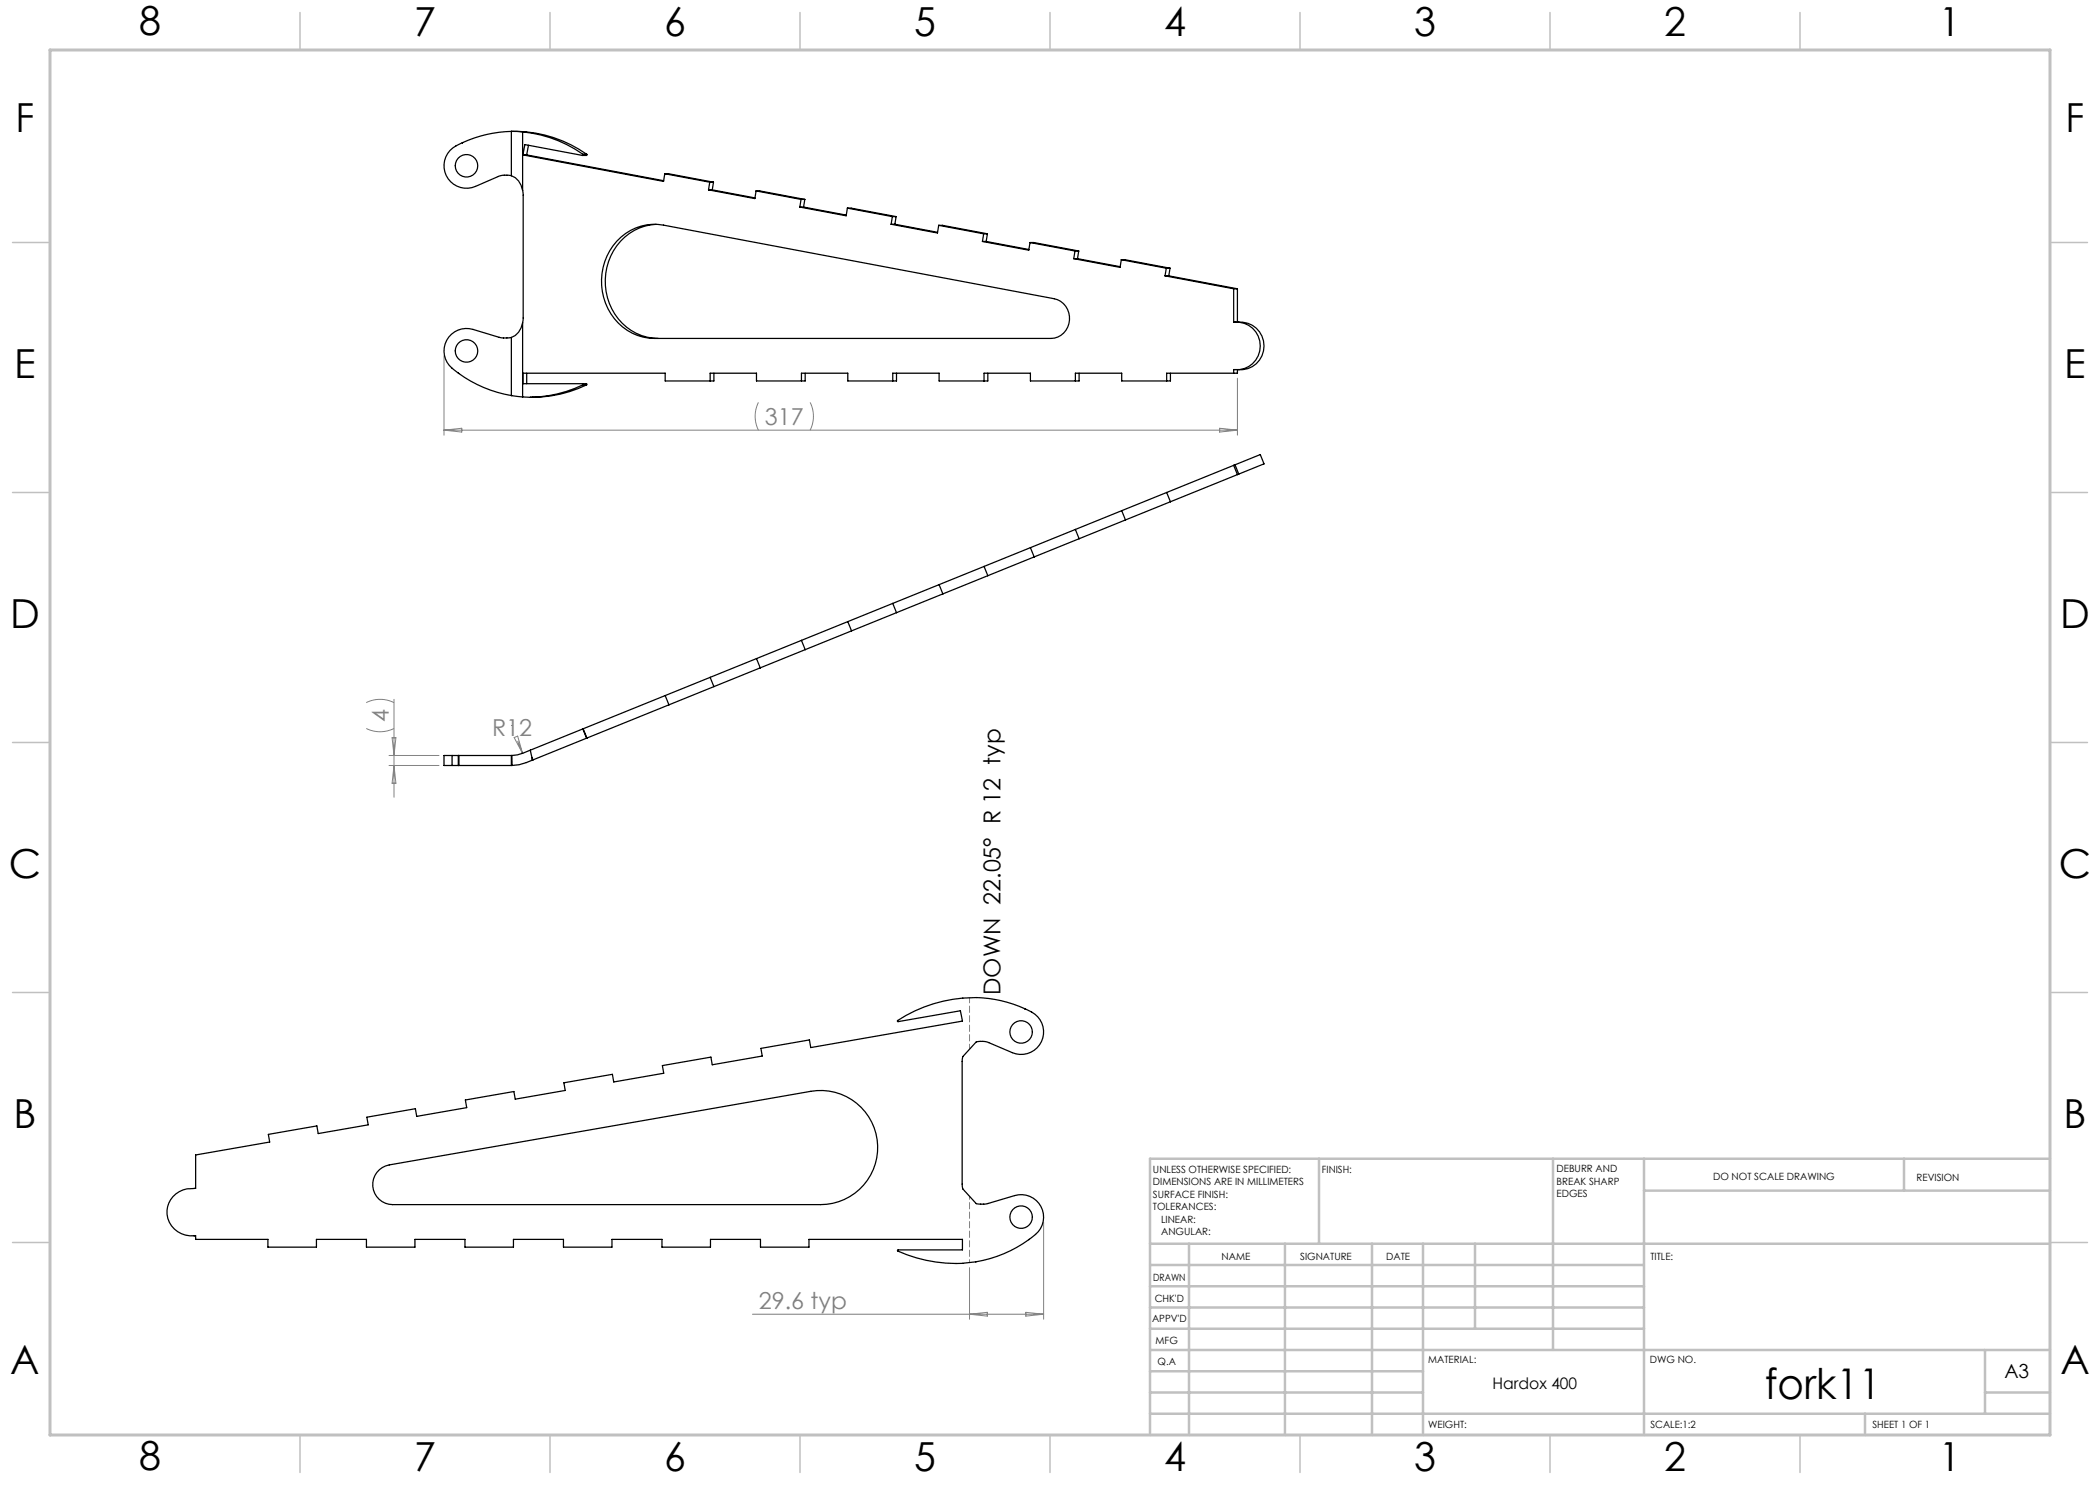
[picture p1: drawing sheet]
<svg xmlns="http://www.w3.org/2000/svg" width="420mm" height="297mm" viewBox="0 0 420 297" stroke-linecap="round" stroke-linejoin="round" font-family="sans-serif">
<g fill="none" stroke="#808080" stroke-width=".2">
<path d="M88.8 71.2v15.8M247.5 75.6v11.4M88.8 86h158.7M88.8 86l3.6-.3v.7zM151.7 80.5a6.2 6.2 0 0 0 0 5.5M162 80.5a6.2 6.2 0 0 1 0 5.5M243.9 85.7l3.6 .3-3.6 .4zM78.8 139.9v19.5M73.2 145.7a6.2 6.2 0 0 0 5.6 0M73.2 140.5a6.2 6.2 0 0 1 5.6 0M77.8 151.1h10M77.8 153.1h10"/>
<path d="M78.4 147.5h.8l-.4 3.6zM78.8 153.1l.4 3.6h-.8zM102.3 145.1h.1M102.8 147.5l.7-.3 1 3.5zM103.5 148.3l1 2.4M193.9 253.5v10.3M208.7 244.4v19.4M150.5 262.8h58.2M193.9 262.8l3.6-.3v.7zM205.2 262.5l3.5 .3-3.5 .4z"/>
</g>
<path d="M193.9 199.6v10.2" fill="none" stroke="#808080" stroke-width=".2" stroke-dasharray="1.3 .6" stroke-dashoffset=".3"/>
<path d="M193.9 239.3v13.2" fill="none" stroke="#808080" stroke-width=".2" stroke-dasharray="1.3 .6" stroke-dashoffset=".7"/>
<path d="M410 231.8v55.2h-187.2" fill="none" stroke="#c0c0c0" stroke-width=".2"/>
<g fill="none" stroke="#c0c0c0" stroke-width=".5">
<path d="M263.8 231.8v17M310.6 231.8v38.2M328.8 231.8v55.2M328.8 238.1h81.2M380.8 231.8v6.3M410 231.8h-180v55.2M230 248.8h180M230 257.3h98.8M230 253h98.8M237.8 248.8v38.2M257 248.8v38.2M274.4 248.8v38.2"/>
<path d="M284.6 248.8v38.2M295 248.8v17M230 265.8h98.8M230 261.5h98.8M230 278.5h54.6M230 274.3h54.6M230 270h180M397 278.5h13M397 270v12.8M230 282.8h180M373 282.8v4.2"/>
</g>
<g fill="none" stroke="#c0c0c0" stroke-width=".3">
<path d="M60 2.5v7.5M110 2.5v7.5M160 2.5v7.5M210 2.5v7.5M260 2.5v7.5M310 2.5v7.5M360 2.5v7.5M2.5 48.5h7.5M410 48.5h7.5M2.5 98.5h7.5M410 98.5h7.5M2.5 148.5h7.5"/>
<path d="M410 148.5h7.5M2.5 198.5h7.5M410 198.5h7.5M2.5 248.5h7.5M410 248.5h7.5M60 287v7.5M110 287v7.5M160 287v7.5M210 287v7.5M260 287v7.5M310 287v7.5M360 287v7.5"/>
</g>
<path d="M10 10h400v277h-400z" fill="none" stroke="#c0c0c0" stroke-width=".6"/>
<g fill="none" stroke="#000" stroke-width=".25">
<path d="M92.5 28.5l-.2 .1a4.6 4.6 0 0 0-3.5 4.8 4.6 4.6 0 0 0 4 4.2h.8l1.5-.3 5-2.2h2.2M92.5 28.5h.1M102.3 26.3l2.2 .1M102.3 35.1a3.6 3.6 0 0 1 2.2 3M102.3 26.3l3 .1M102.3 26.3a25 25 0 0 0-9.8 2.2M102.3 26.3v8.8M104.5 38.1l.1 .9v24.6l-.1 .9M104.5 26.4a25 25 0 0 1 12.1 4.5M104.5 26.4v11.7M104.5 26.4h.8M104.6 30.9l.4-2 11.5 2.2"/>
<path d="M104.6 30.9v.1M104.6 31l28.1 5.3 .3-1.6M104.6 31h.7M104.6 30.9h.7M105.3 26.4a25 25 0 0 1 12 4.5M105.3 31l27.4 5.1M105.3 30.9v.1M105.7 29.1l-.4 1.8M116.6 30.9l-.1 .2M116.6 30.9h.7M117.3 30.9v.2h-.8M133 34.7l8.9 1.7"/>
<path d="M133 34.7h.7l9 1.7M141.7 38l9.3 1.7 .2-1.5M141.7 38h.8M141.9 36.4l-.2 1.6M141.9 36.4h.8M142.5 38l8.5 1.6M142.7 36.4l-.2 1.6M151.2 38.2l9 1.7M151.2 38.2h.8l9 1.7M160.2 39.9l-.2 1.5M160.2 39.9h.8M161 39.9l-.3 1.5"/>
<path d="M123.4 48.2a10.1 10.1 0 0 1 9.3-3.2l78.1 14.7a4 4 0 0 1 3.1 4.3 4 4 0 0 1-3.7 3.7h-79.3a11.2 11.2 0 0 1-10.5-13 11.8 11.8 0 0 1 3-6.5zM131.3 44.9a11.1 11.1 0 0 0-10.2 12.2 10.9 10.9 0 0 0 10.5 10.6M160 41.4l9.2 1.8 .3-1.6M160 41.4h.7M160.7 41.4l8.6 1.6M169.5 41.6l9 1.7M169.5 41.6h.7l9 1.7M178.2 44.9l9.3 1.7 .2-1.5M178.2 44.9h.8M178.5 43.3l-.3 1.6M178.5 43.3h.7M179 44.9l8.5 1.6"/>
<path d="M179.2 43.3l-.2 1.6M187.7 45.1l9 1.7M187.7 45.1h.8l9 1.7M196.5 48.3l9.3 1.7 .2-1.5M196.5 48.3h.7M196.7 46.8l-.2 1.5M196.7 46.8h.8M197.2 48.3l8.6 1.6M197.5 46.8l-.3 1.5M206 48.5l9 1.7M206 48.5h.8l8.9 1.7M214.7 51.7l9.3 1.8 .3-1.6"/>
<path d="M214.7 51.7h.8M215 50.2l-.3 1.5M215 50.2h.7M215.5 51.7l8.5 1.6M215.7 50.2l-.2 1.5M224.3 51.9l9 1.7M224.3 51.9h.7l9 1.7M233 55.2l13.7 2.6M233 55.2h.8M233.3 53.6l-.3 1.6M233.3 53.6h.7M233.8 55.2l13.7 2.6"/>
<path d="M234 53.6l-.2 1.6M246.7 57.8v6.6h1.1M246.7 57.8h.8M247.5 57.8v6.6M91.7 74.6h.1M91.7 74.6a25 25 0 0 0 10.6 4.5M102.3 79.1l2.2 .3M102.3 67.5h-2.3l-5.4-1.6a4.6 4.6 0 0 0-5.5 2.6 4.6 4.6 0 0 0 2.1 5.8l.5 .3M102.3 67.5v11.6M104.5 64.5a3.6 3.6 0 0 1-2.2 3M104.5 64.5v14.9M104.5 79.4l1.6 .1"/>
<path d="M105.3 74.6v2.1M116.5 76.7l.1 .3M116.6 77a25 25 0 0 1-10.5 2.5M116.6 77h.7M117.3 77a25 25 0 0 1-11.2 2.5M142.8 74.6v1.6h-9.8v-1.6h-28.4v2.1h12.7v.3M161 74.6v1.6h-9.7v-1.6h-9.3v1.6M179.3 74.6v1.6h-9.7v-1.6h-9.3v1.6M197.6 74.6v1.6h-9.8v-1.6h-9.2v1.6M215.8 74.6v1.6h-9.7v-1.6h-9.3v1.6M234.1 74.6v1.6h-9.8v-1.6h-9.2v1.6M247 64.5a4.7 4.7 0 0 1 5.1 4.7 4.7 4.7 0 0 1-5.1 4.7"/>
<path d="M247 73.9h-.3v.7M247 64.4v.1M247 73.9h.1M247.5 73.9v.7h-14.2v1.6M247.7 64.4a4.7 4.7 0 0 1 5.1 4.4 4.7 4.7 0 0 1-4.4 5.1M247.7 73.9h.7M247.8 64.4h.1M233.3 98.5l-54.7 22.2M233.3 98.5l.8 1.9M246.7 93.1l.8 1.8M247 93l5.1-2.1 .3 .9 .4 1-5 2M247 93l-13.7 5.5"/>
<path d="M247 93l.8 1.8M247.8 94.8l-13.7 5.6M187.8 116.9l.8 1.9M196.8 113.3l.8 1.8M206.1 109.5l.7 1.9M215.1 105.9l.7 1.8M224.3 102.1l.8 1.9M234.1 100.4l-54.8 22.1M133 139.1l.8 1.9M142 135.5l.8 1.8M151.3 131.7l.7 1.9M160.3 128.1l.7 1.8"/>
<path d="M169.6 124.3l.7 1.9M178.6 120.7l-62 25.1M178.6 120.7l.7 1.8M179.3 122.5l-61.9 25.1M90.4 153.1h1.3M90.4 151.1h1.3M90.4 151.1h-1.6v2h1.6M90.4 151.1v2M91.7 151.1v2M91.7 153.1h.1M91.7 151.1h.1M91.8 153.1h10.5"/>
<path d="M91.8 151.1h10.5M91.8 151.1v2M102.3 151.1v2M102.4 151.1v2M102.4 151.1h-.1M102.4 153.1h-.1M106.1 150l.3 1.5M106.1 150l-2.6 1-1.1 .1M106.4 151.5v.5M106.4 151.5l.2 .5M106.6 152l-2.7 .9-1.5 .2M116.6 145.8l-10.5 4.2"/>
<path d="M116.6 145.8l.7 1.8M116.6 145.8h.1M116.6 145.8l.8 1.8M117.3 147.6l-10.7 4.4M117.4 147.6h-.1M205 201.8a26.5 26.5 0 0 0-25.5 2.4l.1 .1 12.5-2.1 .4 2-30.3 5.3-.3-1.5-9.7 1.7 .2 1.5-10 1.8-.2-1.6-9.7 1.7 .2 1.5-10 1.8-.2-1.5-9.7 1.7 .2 1.5-10 1.7-.2-1.5-9.7 1.7 .2 1.5-10 1.8-.2-1.6-9.7 1.7 .2 1.6-10 1.7-.2-1.5-9.7 1.7 .2 1.5-14.8 2.6v6.7h-.3M205 201.8h.1M205.1 201.8l.1 .1a4.6 4.6 0 0 1 3.5 4.7 4.6 4.6 0 0 1-4 4.3h-.8l-1.4-.4-5-2.1-1.7-.1-.5 .1-2.7 2.9-.2 .7v24.8l.2 1 2.7 2.9 .3 .1h1.8l5.5-1.7a4.6 4.6 0 0 1 5.5 2.7 4.6 4.6 0 0 1-2.1 5.7l-.5 .4M205.1 201.8h-.1M38.8 237.7a4.8 4.8 0 0 0-5.4 4.7 4.8 4.8 0 0 0 5.4 4.8M38.8 237.7h.1M75.9 233.9l1.2-.7 .8-.2 84.3-14.7a11.4 11.4 0 0 1 13.3 10.2 11.4 11.4 0 0 1-11.4 12.4h-85.6a4 4 0 0 1-3.7-2.5 4 4 0 0 1 1.1-4.5z"/>
<path d="M38.8 247.2l.3-.1v.8h14.5v1.5h9.7v-1.5h10v1.5h9.7v-1.5h10v1.5h9.7v-1.5h10v1.5h9.7v-1.5h10v1.5h9.7v-1.5h10v1.5h9.7v-1.5h30.7v2.1h-12.9l-.1 .1a25.9 25.9 0 0 0 26.3-2.2M38.8 247.2h.1M205.8 247.9h.1"/>
<circle cx="93.3" cy="33.2" r="2.25"/>
<circle cx="93.3" cy="70.2" r="2.25"/>
<circle cx="204.2" cy="206.4" r="2.25"/>
<circle cx="204.2" cy="243.4" r="2.25"/>
</g>
<text font-size="8.5" x="353" y="279.7">fork11</text>
<g font-size="8">
<text x="27.8" y="7">8</text>
<text x="82.8" y="7.1">7</text>
<text x="132.8" y="7.1">6</text>
<text x="182.8" y="7.1">5</text>
<text x="232.8" y="7.1">4</text>
<text x="282.8" y="7.1">3</text>
<text x="332.8" y="7.1">2</text>
<text x="387.8" y="7.1">1</text>
<text x="3.1" y="26.3">F</text>
<text x="413.1" y="26.3">F</text>
<text x="2.9" y="75.7">E</text>
<text x="412.9" y="75.7">E</text>
<text x="2" y="125.6">D</text>
<text x="412" y="125.6">D</text>
<text x="1.8" y="175.6">C</text>
<text x="411.8" y="175.6">C</text>
<text x="2.7" y="225.7">B</text>
<text x="412.7" y="225.7">B</text>
<text x="2.1" y="274.8">A</text>
<text x="412.1" y="274.8">A</text>
<text x="27.8" y="294">8</text>
<text x="82.8" y="294.1">7</text>
<text x="132.8" y="294.1">6</text>
<text x="182.8" y="294.1">5</text>
<text x="232.8" y="294.1">4</text>
<text x="282.8" y="294.1">3</text>
<text x="332.8" y="294.1">2</text>
<text x="387.8" y="294.1">1</text>
</g>
<g font-size="4.7" fill="#808080">
<text x="153" y="85">317</text>
<text x="77.8" y="144.4" transform="rotate(-90 77.8 144.4)">4</text>
<text x="98.4" y="147.3">R12</text>
<text x="151.8" y="261.8">29.6 typ</text>
</g>
<text font-size="4.7" x="200.1" y="199" transform="rotate(-90 200.1 199)">DOWN 22.05° R 12 typ</text>
<text font-size="3.9" x="400.9" y="275.5">A3</text>
<text font-size="3.2" x="298.5" y="277.9">Hardox 400</text>
<g font-size="2">
<text x="230.6" y="234.6">UNLESS OTHERWISE SPECIFIED:</text>
<text x="230.6" y="237.1">DIMENSIONS ARE IN MILLIMETERS</text>
<text x="230.6" y="239.6">SURFACE FINISH:</text>
<text x="264.4" y="234.6">FINISH:</text>
<text x="311.3" y="234.5">DEBURR AND</text>
<text x="311.3" y="237">BREAK SHARP</text>
<text x="311.3" y="239.5">EDGES</text>
<text x="342.6" y="236">DO NOT SCALE DRAWING</text>
<text x="383.3" y="236.2">REVISION</text>
<text x="230.6" y="242.1">TOLERANCES:</text>
<text x="232.2" y="244.6">LINEAR:</text>
<text x="232.2" y="247.1">ANGULAR:</text>
<text x="244.3" y="252">NAME</text>
<text x="260" y="251.9">SIGNATURE</text>
<text x="277.2" y="251.9">DATE</text>
<text x="330.1" y="251.9">TITLE:</text>
<text x="230.6" y="256.1">DRAWN</text>
<text x="230.9" y="260.3">CHK'D</text>
<text x="230.4" y="264.4">APPV'D</text>
<text x="231.1" y="268.8">MFG</text>
<text x="231.5" y="273">Q.A</text>
<text x="285.6" y="272.5">MATERIAL:</text>
<text x="330" y="272.5">DWG NO.</text>
<text x="285.6" y="285.5">WEIGHT:</text>
<text x="330.1" y="285.6">SCALE:1:2</text>
<text x="374.5" y="285.6">SHEET 1 OF 1</text>
</g>
</svg>
